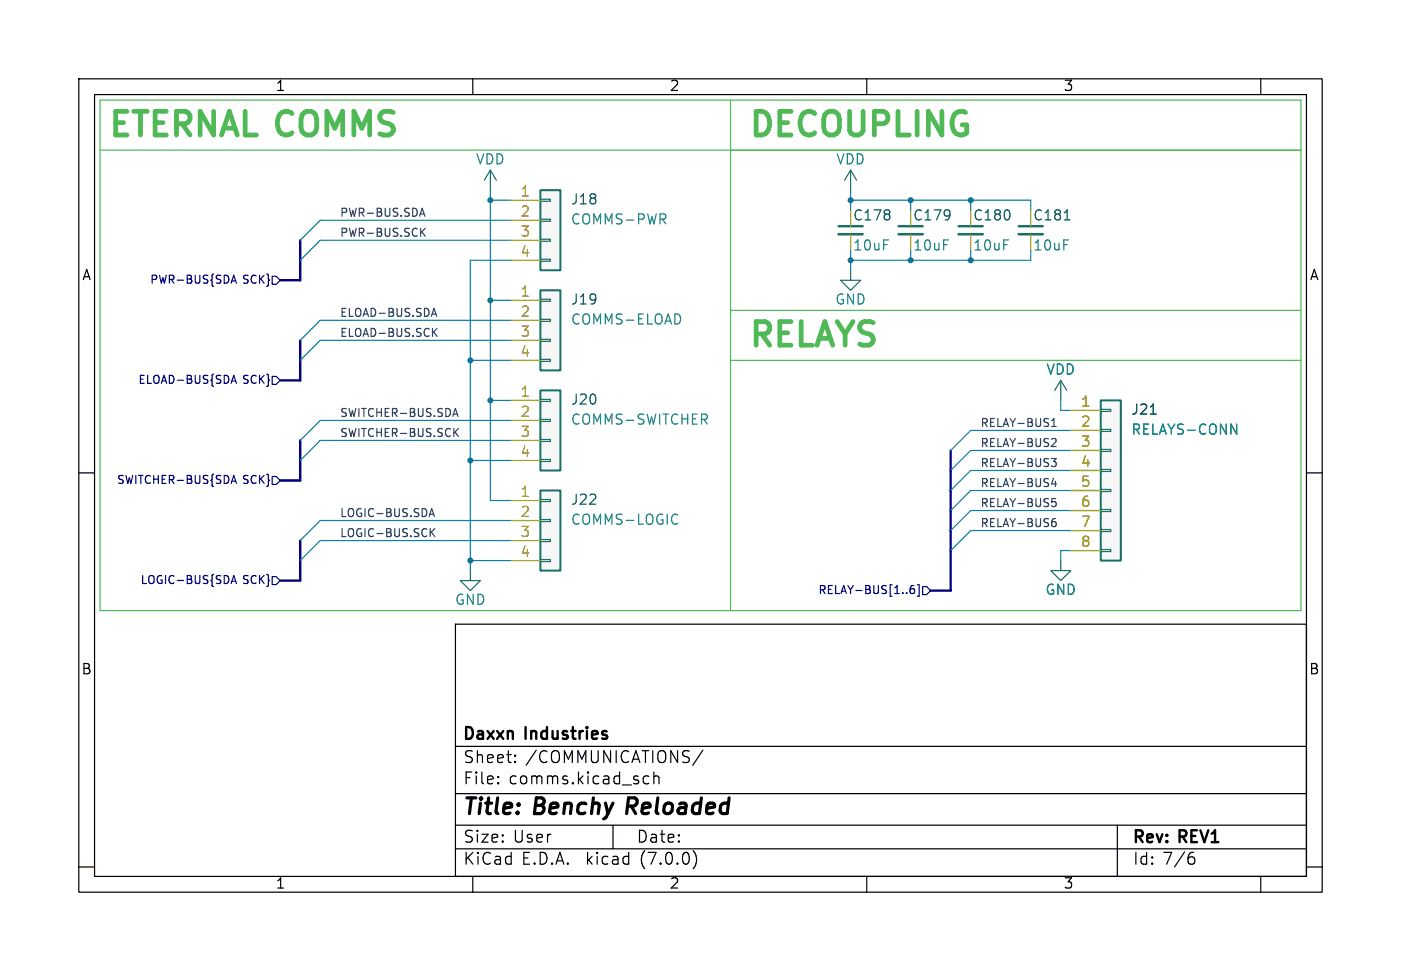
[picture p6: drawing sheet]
<svg xmlns="http://www.w3.org/2000/svg" width="178mm" height="123mm" viewBox="0 0 178 123" stroke-linecap="round" stroke-linejoin="round" font-family="sans-serif">
<g fill="none" stroke="#000" stroke-width=".15">
<path d="M10 10h157.8v103.2h-157.8zM12 12h153.8v99.2h-153.8zM60 10v2M110 10v2M160 10v2M10 60h2M165.8 60h2M57.8 79.2h108v32h-108zM57.8 94.7h108M63.2 99.3l.1 .1h-.1M63.2 98.5l.1 .1-.1 .1M65.4 96.6v.1"/>
<path d="M65.4 95.8v.1v.1M81.7 99.3l.2 .1h.4M82.3 98.5l-.4-.1-.2 .2M83 98.6a.37 .37 0 0 1 .6 .1v.7M83 97.9v1.5M89.2 95.2l-1.3 1.9M10 110h2M57.8 107.7h108M57.8 104.7h108M57.8 100.7h108M60 111.2v2M77.8 104.7v3"/>
<path d="M88 107.9a1.72 1.72 0 0 1 0 2.3M110 111.2v2M141.8 104.7v6.5M151.1 108.7h.2l.3 .3v.5l-.3 .1h-.2M151.2 108.1l-.1 .1M160 111.2v2M165.8 110h2"/>
</g>
<g fill="none" stroke="#187164" stroke-width=".15">
<path d="M62.2 21.6l-.7 1.3M62.2 21.6v2.5M62.2 21.6l.8 1.3M68.6 32.9h1.2v.2h-1.2zM68.6 30.4h1.2v.2h-1.2zM68.6 27.8h1.2v.3h-1.2zM68.6 25.3h1.2v.2h-1.2zM68.6 38h1.2v.2h-1.2zM107.9 34.3v1.3h1.3l-1.3 1.2-1.2-1.2h1.2M107.9 21.6l-.7 1.3M107.9 21.6v2.5M107.9 21.6l.8 1.3"/>
<path d="M68.6 45.6h1.2v.2h-1.2zM68.6 43.1h1.2v.2h-1.2zM68.6 40.5h1.2v.3h-1.2zM68.6 58.3h1.2v.2h-1.2zM68.6 55.8h1.2v.2h-1.2zM68.6 53.2h1.2v.3h-1.2zM68.6 50.7h1.2v.2h-1.2zM134.6 48.3l-.7 1.2M134.6 48.3v2.5M134.6 48.3l.8 1.2M139.7 59.6h1.3v.2h-1.3zM139.7 57h1.3v.3h-1.3z"/>
<path d="M139.7 54.5h1.3v.2h-1.3zM139.7 51.9h1.3v.3h-1.3zM59.7 72.4v1.3h1.3l-1.3 1.2-1.3-1.2h1.3M68.6 71h1.2v.2h-1.2zM68.6 68.5h1.2v.2h-1.2zM68.6 65.9h1.2v.3h-1.2zM68.6 63.4h1.2v.2h-1.2zM134.6 71.1v1.3h1.3l-1.3 1.3-1.3-1.3h1.3M139.7 69.7h1.3v.3h-1.3zM139.7 67.2h1.3v.2h-1.3zM139.7 64.6h1.3v.3h-1.3zM139.7 62.1h1.3v.3h-1.3z"/>
</g>
<g fill="#f7f7f7" stroke="#f7f7f7" stroke-width=".13">
<path d="M139.7 50.8h2.5v20.3h-2.5z"/>
<path d="M68.6 24.1h2.5v10.2h-2.5z"/>
<path d="M68.6 36.8h2.5v10.2h-2.5z"/>
<path d="M68.6 49.5h2.5v10.2h-2.5z"/>
<path d="M68.6 62.2h2.5v10.2h-2.5z"/>
</g>
<path d="M68.6 24.1h2.5v10.2h-2.5zM68.6 36.8h2.5v10.2h-2.5zM68.6 49.5h2.5v10.2h-2.5zM139.7 50.8h2.5v20.3h-2.5zM68.6 62.2h2.5v10.2h-2.5z" fill="none" stroke="#187164" stroke-width=".25"/>
<g fill="none" stroke="#a0a006" stroke-width=".15">
<path d="M64.8 25.4h3.8M64.8 27.9h3.8M64.8 30.5h3.8M64.8 33h3.8M64.8 38.1h3.8M107.9 29.7v2.1M115.6 29.7v2.1M123.2 29.7v2.1M130.8 29.7v2.1M64.8 40.6h3.8M64.8 43.2h3.8M64.8 45.7h3.8"/>
<path d="M64.8 50.8h3.8M64.8 53.3h3.8M64.8 55.9h3.8M64.8 58.4h3.8M135.9 52.1h3.8M135.9 54.6h3.8M135.9 57.2h3.8M135.9 59.7h3.8M64.8 63.5h3.8M64.8 66h3.8M64.8 68.6h3.8M64.8 71.1h3.8"/>
<path d="M135.9 62.2h3.8M135.9 64.8h3.8M135.9 67.3h3.8M135.9 69.9h3.8"/>
</g>
<path d="M135.1 27.9h.7M146 52.5h.7" fill="none" stroke="#005550" stroke-width=".15"/>
<path d="M84.1 27.8l.4 .6M84.4 27.3v.4M86.3 40l.1 .4-.1 .5M89.3 53.2l.5 .6M89.7 52.7v.4M156.2 53.8l.7 1.3v-1.3M85.8 65.2l.2 .2M86 66.4l-.2 .1" fill="none" stroke="#128875" stroke-width=".15"/>
<path d="M106.4 29.7h3.1M114 29.7h3.1M121.7 29.7h3M129.3 29.7h3" fill="none" stroke="#187164" stroke-width=".33"/>
<path d="M106.4 28.7h3.1M114 28.7h3.1M121.7 28.7h3M129.3 28.7h3" fill="none" stroke="#187164" stroke-width=".3"/>
<g fill="none" stroke="#000084" stroke-width=".15">
<path d="M29.3 35.9l.4-1 .3 1M29.4 35.6h.5M34.5 35.1h.6l.5 .5-.5 .5h-.6zM29.3 48.6l.4-1 .3 1M29.4 48.3h.5M34.5 47.8h.6l.5 .5-.5 .5h-.6zM29.3 74l.4-1 .3 1M29.3 61.3l.4-1 .3 1M29.4 73.7h.5M29.4 61h.5M34.5 73.2h.6l.5 .5-.5 .5h-.6zM34.5 60.5h.6l.5 .5-.5 .5h-.6z"/>
<path d="M116 74.3a.4 .4 0 0 0-.5 .4v.4l.1 .2h.3l.1-.1 .1-.3-.1-.2h-.3l-.2 .2M116.4 74.2h.3v1.4h-.3M117.1 74.4h.5l.5 .5-.5 .5h-.5z"/>
</g>
<g fill="none" stroke="#2d4364" stroke-width=".15">
<path d="M53.3 27.1h.5M53.5 29.4l.5 .6M53.6 26.4l.3 1M54 29l-.6 .5M54.8 39.8h.5M55.1 39.1l.3 1M55 42.1l.5 .6M55.5 41.7l-.6 .5M57.5 52.5h.5M57.7 54.8l.5 .6M57.8 51.8l.3 1M58.2 54.4l-.6 .5"/>
<path d="M133.4 58.2h.6l-.3 .4 .3 .1v.3l-.2 .2h-.2M133.5 54.1h.5M133.5 53.4l.2-.3v1M133.6 55.6l.3 .1 .1 .2-.6 .7h.6M54.5 65.5l.3-1 .3 1M54.5 65.2h.5M54.7 67.5l.5 .6M55.2 67.1l-.6 .5M133.5 61.4h.6M133.5 63.3h.5M133.6 63.6h.2l.2 .2v.4l-.4 .1M133.7 66.2h.1l.2 .2v.3l-.3 .1"/>
<path d="M133.9 61.1v.6M133.9 65.8h-.2"/>
</g>
<path d="M12.7 12.7h152.4v64.8h-152.4zM12.7 19.1h152.4M92.7 12.7v64.8M92.7 39.4h72.4M92.7 45.7h72.4" fill="none" stroke="#4eb955" stroke-width=".15"/>
<path d="M38.1 30.5v5.1h-2.5M38.1 43.2v5.1h-2.5M38.1 55.9v5.1h-2.5M120.6 57.2v17.7h-2.5M38.1 68.6v5.1h-2.5" fill="none" stroke="#000084" stroke-width=".3"/>
<g fill="none" stroke="#0b7fb0" stroke-width=".15">
<path d="M62.2 25.4h2.6M62.2 38.1h2.6M62.2 24.1v39.4h2.6M64.8 33h-5.1v39.4M64.8 27.9h-24.2l-2.5 2.6M64.8 30.5h-24.2l-2.5 2.5M107.9 25.4h22.9v1.3M107.9 24.1v2.6M107.9 31.8v2.5M115.6 25.4v1.3M115.6 31.8v1.2M123.2 25.4v1.3"/>
<path d="M123.2 31.8v1.2M130.8 31.8v1.2h-22.9M59.7 58.4h5.1M59.7 45.7h5.1M62.2 50.8h2.6M64.8 55.9h-24.2l-2.5 2.5M64.8 43.2h-24.2l-2.5 2.5M64.8 53.3h-24.2l-2.5 2.6M64.8 40.6h-24.2l-2.5 2.6M134.6 50.8v1.3h1.3M135.9 59.7h-12.7l-2.6 2.5M135.9 57.2h-12.7l-2.6 2.5"/>
<path d="M135.9 54.6h-12.7l-2.6 2.6M59.7 71.1h5.1M64.8 66h-24.2l-2.5 2.6M64.8 68.6h-24.2l-2.5 2.5M135.9 69.9h-1.3v1.2M135.9 67.3h-12.7l-2.6 2.6M135.9 62.2h-12.7l-2.6 2.6M135.9 64.8h-12.7l-2.6 2.5"/>
</g>
<g fill="#056887" stroke="#056887" stroke-width=".15">
<circle cx="123.2" cy="33" r=".3"/>
<circle cx="115.6" cy="25.4" r=".3"/>
<circle cx="115.6" cy="33" r=".3"/>
<circle cx="123.2" cy="25.4" r=".3"/>
<circle cx="107.9" cy="33" r=".3"/>
<circle cx="107.9" cy="25.4" r=".3"/>
<circle cx="62.2" cy="38.1" r=".3"/>
<circle cx="59.7" cy="58.4" r=".3"/>
<circle cx="59.7" cy="71.1" r=".3"/>
<circle cx="62.2" cy="50.8" r=".3"/>
<circle cx="59.7" cy="45.7" r=".3"/>
<circle cx="62.2" cy="25.4" r=".3"/>
</g>
<g font-size="4.2" fill="#4eb955">
<text x="14" y="17.8">ETERNAL COMMS</text>
<text x="95.2" y="17.8">DECOUPLING</text>
<text x="95.2" y="44.5">RELAYS</text>
</g>
<g font-size="2.8">
<text x="58.8" y="104">Title:</text>
<text x="67.9" y="104">Benchy</text>
<text x="80.2" y="104">Reloaded</text>
</g>
<g font-size="2.1">
<text x="58.8" y="94.3">Daxxn</text>
<text x="66.8" y="94.3">Industries</text>
<text x="58.8" y="99.8">File:</text>
<text x="58.8" y="97.1">Sheet:</text>
<text x="64.6" y="99.8">comms.kicad_sch</text>
<text x="66.7" y="97.1">/COMMUNICATIONS/</text>
<text x="58.8" y="107.2">Size:</text>
<text x="65.1" y="107.2">User</text>
<text x="80.8" y="107.2">Date:</text>
<text x="143.8" y="107.4">Rev:</text>
<text x="149.8" y="107.4">REV1</text>
<text x="58.8" y="110">KiCad</text>
<text x="66.2" y="110">E.D.A.</text>
<text x="74.5" y="110">kicad</text>
<text x="81.4" y="110">(7.0.0)</text>
<text x="143.8" y="110">Id: 7/6</text>
</g>
<g font-size="1.8">
<text x="35" y="11.8">1</text>
<text x="85" y="11.8">2</text>
<text x="135" y="11.8">3</text>
<text x="10.4" y="35.8">A</text>
<text x="166.2" y="35.8">A</text>
<text x="10.3" y="85.8">B</text>
<text x="166.1" y="85.8">B</text>
<text x="35" y="113">1</text>
<text x="85" y="113">2</text>
<text x="135" y="113">3</text>
</g>
<g font-size="1.8" fill="#128875">
<text x="60.4" y="21.1">VDD</text>
<text x="106.1" y="21.1">VDD</text>
<text x="72.4" y="28.8">COMMS-PWR</text>
<text x="108.2" y="32.1">10uF</text>
<text x="115.8" y="32.1">10uF</text>
<text x="123.5" y="32.1">10uF</text>
<text x="131.1" y="32.1">10uF</text>
<text x="72.4" y="41.5">COMMS-ELOAD</text>
<text x="106" y="38.9">GND</text>
<text x="132.7" y="47.8">VDD</text>
<text x="72.4" y="54.2">COMMS-SWITCHER</text>
<text x="143.5" y="55.4">RELAYS-CONN</text>
<text x="72.4" y="66.9">COMMS-LOGIC</text>
<text x="57.7" y="77">GND</text>
<text x="132.6" y="75.8">GND</text>
</g>
<g font-size="1.8" fill="#8c5a0a">
<text x="66" y="25.1">1</text>
<text x="66" y="27.7">2</text>
<text x="66" y="30.2">3</text>
<text x="66" y="32.8">4</text>
<text x="66" y="37.8">1</text>
<text x="66" y="40.4">2</text>
<text x="66" y="42.9">3</text>
<text x="66" y="45.5">4</text>
<text x="66" y="50.5">1</text>
<text x="66" y="53.1">2</text>
<text x="137.1" y="51.8">1</text>
<text x="66" y="55.6">3</text>
<text x="66" y="58.2">4</text>
<text x="137.1" y="54.4">2</text>
<text x="137.1" y="56.9">3</text>
<text x="137.1" y="59.4">4</text>
<text x="66" y="63.2">1</text>
<text x="66" y="65.8">2</text>
<text x="137.1" y="62">5</text>
<text x="137.1" y="64.5">6</text>
<text x="66" y="68.3">3</text>
<text x="66" y="70.9">4</text>
<text x="137.1" y="67.1">7</text>
<text x="137.1" y="69.6">8</text>
</g>
<g font-size="1.8" fill="#005550">
<text x="72.4" y="26.2">J18</text>
<text x="108.2" y="28.3">C178</text>
<text x="115.8" y="28.3">C179</text>
<text x="123.5" y="28.3">C180</text>
<text x="131.1" y="28.3">C181</text>
<text x="72.4" y="38.9">J19</text>
<text x="72.4" y="51.6">J20</text>
<text x="143.5" y="52.9">J21</text>
<text x="72.4" y="64.3">J22</text>
</g>
<g font-size="1.4" fill="#2d4364">
<text x="43.2" y="27.7">PWR-BUS.SDA</text>
<text x="43.2" y="30.2">PWR-BUS.SCK</text>
<text x="43.2" y="40.4">ELOAD-BUS.SDA</text>
<text x="43.2" y="42.9">ELOAD-BUS.SCK</text>
<text x="43.2" y="53.1">SWITCHER-BUS.SDA</text>
<text x="43.2" y="55.6">SWITCHER-BUS.SCK</text>
<text x="124.5" y="54.3">RELAY-BUS1</text>
<text x="124.5" y="59.4">RELAY-BUS3</text>
<text x="124.5" y="56.9">RELAY-BUS2</text>
<text x="43.2" y="65.8">LOGIC-BUS.SDA</text>
<text x="124.5" y="62">RELAY-BUS4</text>
<text x="124.5" y="64.5">RELAY-BUS5</text>
<text x="43.2" y="68.3">LOGIC-BUS.SCK</text>
<text x="124.5" y="67">RELAY-BUS6</text>
</g>
<g font-size="1.4" fill="#000084">
<text x="18.9" y="36.3">PWR-BUS{SDA</text>
<text x="30.7" y="36.3">SCK}</text>
<text x="17.4" y="49">ELOAD-BUS{SDA</text>
<text x="30.7" y="49">SCK}</text>
<text x="14.7" y="61.7">SWITCHER-BUS{SDA</text>
<text x="30.7" y="61.7">SCK}</text>
<text x="17.7" y="74.4">LOGIC-BUS{SDA</text>
<text x="30.7" y="74.4">SCK}</text>
<text x="103.7" y="75.6">RELAY-BUS[1..6]</text>
</g>
</svg>
